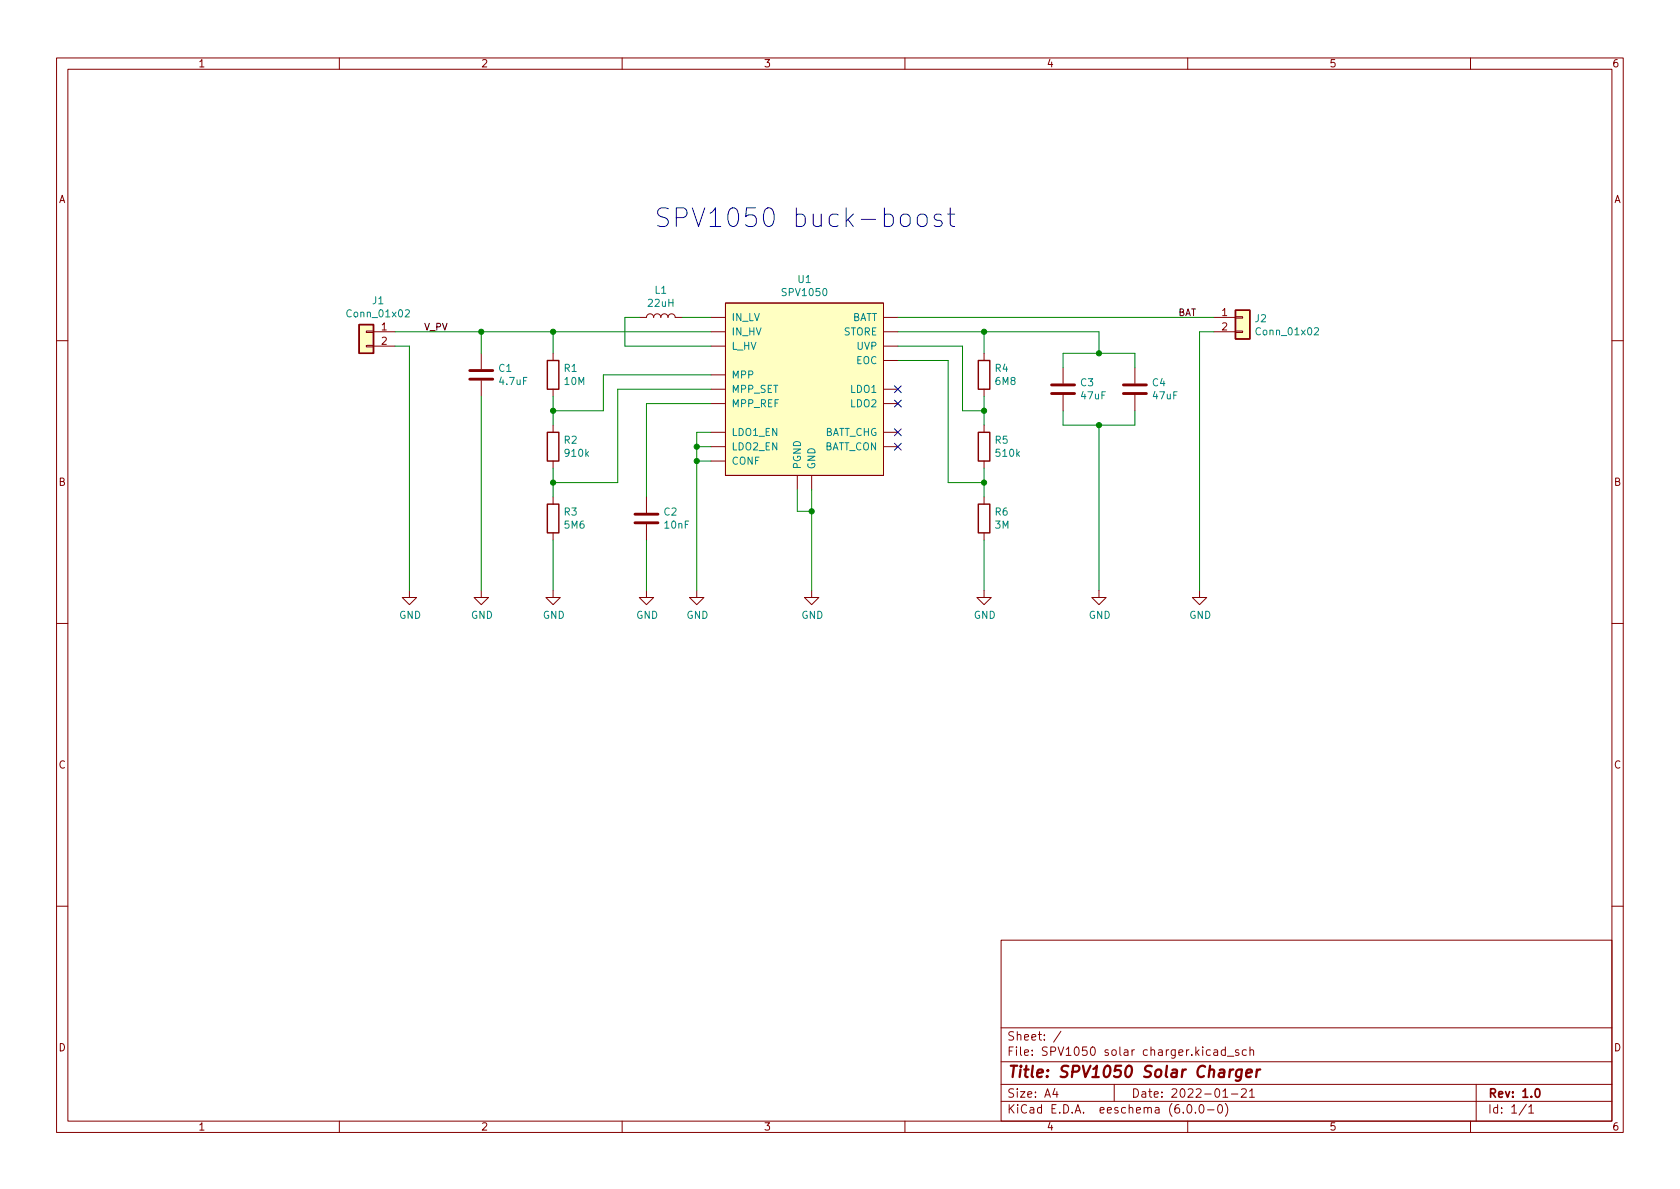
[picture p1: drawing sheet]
<svg xmlns="http://www.w3.org/2000/svg" width="297mm" height="210mm" viewBox="0 0 297 210" stroke-linecap="round" stroke-linejoin="round" font-family="sans-serif">
<g fill="none" stroke="#840000" stroke-width=".18">
<path d="M10 10.2h277v190.1h-277zM12 12.2h273v186.1h-273zM60 10.2v2M110 10.2v2M160 10.2v2M210 10.2v2M260 10.2v2M64.8 58.5h1.2v.3h-1.2zM66 58.7h3.8M113 56.1h1.3a.64 .64 0 0 1 .6-.6 .64 .64 0 0 1 .7 .6 .64 .64 0 0 1 .6-.6 .64 .64 0 0 1 .6 .6 .64 .64 0 0 1 .7-.6 .64 .64 0 0 1 .6 .6 .64 .64 0 0 1 .6-.6 .64 .64 0 0 1 .7 .6h1.2M125.7 56.1h2.6M125.7 58.7h2.6"/>
<path d="M128.3 53.6h27.9v30.5h-27.9zM156.2 56.1h2.5M156.2 58.7h2.5M214.6 56.1h3.8M214.6 58.7h3.8M218.4 58.5h1.3v.3h-1.3zM218.4 56h1.3v.3h-1.3zM10 60.2h2M64.8 61.1h1.2v.2h-1.2zM66 61.2h3.8M85.1 62.5v2.8M85.1 67.3v2.8"/>
<path d="M97.8 62.5v1.2M97.8 68.8v1.3M97.8 75.2v1.2M125.7 66.3h2.6M125.7 61.2h2.6M125.7 68.8h2.6M125.7 71.4h2.6M125.7 76.4h2.6M125.7 79h2.6M156.2 61.2h2.5M156.2 68.8h2.5M156.2 71.4h2.5"/>
<path d="M156.2 76.4h2.5M156.2 79h2.5M156.2 63.7h2.5M174 62.5v1.2M174 68.8v1.3M174 75.2v1.2M188 65v2.8M188 69.8v2.8M200.7 65v2.8M200.7 69.8v2.8M285 60.2h2M97.8 81.5v1.3"/>
<path d="M97.8 87.9v1.2M97.8 94.2v1.3M114.3 87.9v2.8M114.3 92.7v2.8M125.7 81.5h2.6M141 84.1v2.5M143.5 84.1v2.5M174 81.5v1.3M174 87.9v1.2M174 94.2v1.3M10 110.2h2M72.4 104.4v1.3h1.3l-1.3 1.2-1.3-1.2h1.3"/>
<path d="M85.1 104.4v1.3h1.3l-1.3 1.2-1.3-1.2h1.3M97.8 104.4v1.3h1.3l-1.3 1.2-1.3-1.2h1.3M114.3 104.4v1.3h1.3l-1.3 1.2-1.3-1.2h1.3M123.2 104.4v1.3h1.3l-1.3 1.2-1.3-1.2h1.3M143.5 104.4v1.3h1.3l-1.3 1.2-1.3-1.2h1.3M174 104.4v1.3h1.3l-1.3 1.2-1.3-1.2h1.3M194.3 104.4v1.3h1.3l-1.3 1.2-1.3-1.2h1.3M212.1 104.4v1.3h1.3l-1.3 1.2-1.3-1.2h1.3M285 110.2h2M10 160.2h2M177 166.3h108v32h-108zM285 160.2h2"/>
<path d="M60 198.3v2M110 198.3v2M160 198.3v2M177 194.8h108M177 191.8h108M177 187.8h108M177 181.8h108M186.5 192.5l-.4 1h1M186.9 193v1M187.6 182.4l-1.3 1.9M197 191.8v3M210 198.3v2"/>
<path d="M210.1 195.4l.1-.1a.81 .81 0 0 1 .6 .7 .81 .81 0 0 1-.3 .8h-.1a.81 .81 0 0 1-.6-.6 .81 .81 0 0 1 .3-.8zM211.4 196.7v.1M212.1 195.5l.3-.2a.81 .81 0 0 1 .5 .7 .81 .81 0 0 1-.3 .8h-.1a.81 .81 0 0 1-.4-1.3zM213.5 196.3h1.1M214.6 185.7h.6l.1 .9M215.3 186l-.5 .1a.29 .29 0 0 0-.2 .2 .29 .29 0 0 0 .2 .3h.5M215.5 195.4l.1-.1a.81 .81 0 0 1 .6 .7 .81 .81 0 0 1-.3 .8h-.1a.81 .81 0 0 1-.6-.6 .81 .81 0 0 1 .3-.8zM216.2 193l.4-.5v1.5M216.2 194h.9M216.6 195.1a1.72 1.72 0 0 1 0 2.3M216.6 185.7l-.4-.1-.3 .3v.4l.2 .3h.5M216.6 185.1v1.5"/>
<path d="M217 186.8h1.1M217.7 193.5h1.2M219 185.7l-.4-.1-.2 .2 .1 .3 .5 .1v.4h-.6M219.5 192.7l.6-.2 .2 .2 .1 .3-1 1h1M220.4 185.7l-.5-.1-.3 .3v.4l.2 .3h.6M220.9 193l.5-.5v1.5M220.9 194h.9M221 185.8l.2-.2 .4 .1v.9M221 185.1v1.5M260 198.3v2M261 191.8v6.5M269.9 195.3l-1.3 1.9"/>
<path d="M270.3 195.8l.4-.5v1.5M270.3 196.8h.9"/>
</g>
<path d="M271.6 192.6l.2-.1a.82 .82 0 0 1 .6 .7 .82 .82 0 0 1-.3 .8h-.2a.81 .81 0 0 1-.6-.6 .81 .81 0 0 1 .3-.8z" fill="none" stroke="#840000" stroke-width=".3"/>
<path d="M218.1 189.1l-.4 .1-.3 .3M219.6 189.2a.66 .66 0 0 0-1 .3l-.1 .6 .2 .3 .1 .1 .6-.1M219.6 189.1l-.2 1.6a.6 .6 0 0 1-.9 .3M220.4 189.8l.9-.2v-.4l-.6-.1-.3 .3v1l.2 .1 .5-.1M222.3 189.1l-.2 1.4M222.8 189.1l-.4 .1-.2 .3" fill="none" stroke="#840000" stroke-width=".4"/>
<path d="M83.1 67.1h4M83.1 65.5h4M185.9 69.6h4.1M185.9 68.1h4.1M198.6 69.6h4.1M198.6 68.1h4.1M112.3 92.5h4M112.3 90.9h4" fill="none" stroke="#840000" stroke-width=".51"/>
<g fill="#ffffc2" stroke="#ffffc2" stroke-width=".18">
<path d="M128.3 53.6h27.9v30.5h-27.9z"/>
<path d="M218.4 54.9h2.6v5h-2.6z"/>
<path d="M63.5 57.4h2.5v5.1h-2.5z"/>
</g>
<path d="M63.5 57.4h2.5v5.1h-2.5zM218.4 54.9h2.6v5h-2.6zM96.8 76.4h2v5.1h-2zM96.8 63.7h2v5.1h-2zM173 63.7h2v5.1h-2zM173 76.4h2v5.1h-2zM96.8 89.1h2v5.1h-2zM173 89.1h2v5.1h-2z" fill="none" stroke="#840000" stroke-width=".25"/>
<path d="M71.7 54.9l.4-.1 .3 .3-.8 .9h.8M232.4 58.1l.5-.2 .2 .4-.8 .9h.8" fill="none" stroke="#008484" stroke-width=".18"/>
<path d="M159.5 38a.9 .9 0 0 1 1.4 .5v.9a.9 .9 0 0 1-.8 .7 .9 .9 0 0 1-.9-.7v-.9zM162.5 38a.9 .9 0 0 1 1.4 .5v.9a.9 .9 0 0 1-.8 .7 .9 .9 0 0 1-.9-.7v-.9zM166.4 38l-.3-.1h-.5l-.3 .1-.1 .3 .1 .5 1.1 .3 .2 .3-.2 .5-.3 .2h-.6l-.3-.2M167.5 37.9h1.3M168 36.8v2.8l.2 .3 .6 .2" fill="none" stroke="#0000c2" stroke-width=".18"/>
<g fill="none" stroke="#008400" stroke-width=".18">
<path d="M69.8 58.7h55.9M85.1 58.7v3.8M97.8 58.7v3.8M113 56.1h-2.5v5.1h15.2M120.6 56.1h5.1M158.7 58.7h35.6v3.8M158.7 56.1h55.9M174 58.7v3.8M214.6 58.7h-2.5v45.7M69.8 61.2h2.6v43.2M85.1 70.1v34.3M97.8 70.1v5.1"/>
<path d="M123.2 79h2.5M125.7 68.8h-16.5v16.5h-11.4M125.7 66.3h-19v6.3h-8.9M125.7 71.4h-11.4v16.5M125.7 76.4h-2.5v28M158.7 61.2h11.5v11.4h3.8M158.7 63.7h8.9v21.6h6.4M174 70.1v5.1M188 72.6v2.6h12.7v-2.6M188 65v-2.5h12.7v2.5M194.3 75.2v29.2M97.8 82.8v5.1"/>
<path d="M97.8 95.5v8.9M114.3 95.5v8.9M123.2 81.5h2.5M141 86.6v3.8h2.5M143.5 86.6v17.8M174 82.8v5.1M174 95.5v8.9"/>
</g>
<path d="M158.1 68.2l1.3 1.2M158.1 75.8l1.3 1.3M158.1 78.4l1.3 1.2M158.1 70.8l1.3 1.2M159.4 68.2l-1.3 1.2M159.4 75.8l-1.3 1.3M159.4 78.4l-1.3 1.2M159.4 70.8l-1.3 1.2" fill="none" stroke="#000084" stroke-width=".18"/>
<g fill="#008400" stroke="#008400" stroke-width=".18">
<circle cx="174" cy="72.6" r=".46"/>
<circle cx="143.5" cy="90.4" r=".46"/>
<circle cx="174" cy="85.3" r=".46"/>
<circle cx="97.8" cy="58.7" r=".46"/>
<circle cx="85.1" cy="58.7" r=".46"/>
<circle cx="97.8" cy="85.3" r=".46"/>
<circle cx="194.3" cy="75.2" r=".46"/>
<circle cx="194.3" cy="62.5" r=".46"/>
<circle cx="174" cy="58.7" r=".46"/>
<circle cx="123.2" cy="81.5" r=".46"/>
<circle cx="123.2" cy="79" r=".46"/>
<circle cx="97.8" cy="72.6" r=".46"/>
</g>
<text font-size="4.6" fill="#0000c2" x="115.6" y="40.2">SPV1050 buck-boost</text>
<text font-size="2.8" fill="#840000" x="178" y="190.6">Title: SPV1050 Solar Charger</text>
<g font-size="2.1" fill="#840000">
<text x="178" y="184">Sheet: /</text>
<text x="178" y="186.7">File: SPV1050 solar charger.kicad_sch</text>
<text x="178" y="196.9">KiCad E.D.A. eeschema (6.0.0-0)</text>
<text x="178" y="194.1">Size: A4</text>
<text x="200" y="194.1">Date: 2022-01-21</text>
<text x="263" y="194.1">Rev: 1.0</text>
<text x="263" y="196.9">Id: 1/1</text>
</g>
<g font-size="1.8" fill="#840000">
<text x="35" y="11.9">1</text>
<text x="85" y="11.9">2</text>
<text x="135" y="11.9">3</text>
<text x="185" y="11.9">4</text>
<text x="235" y="11.9">5</text>
<text x="285" y="11.9">6</text>
<text x="10.3" y="35.9">A</text>
<text x="285.3" y="35.9">A</text>
<text x="67.5" y="58.4">1</text>
<text x="216" y="55.9">1</text>
<text x="216" y="58.4">2</text>
<text x="67.5" y="61">2</text>
<text x="10.3" y="85.9">B</text>
<text x="285.3" y="85.9">B</text>
<text x="10.3" y="135.9">C</text>
<text x="285.3" y="135.9">C</text>
<text x="10.3" y="185.9">D</text>
<text x="285.3" y="185.9">D</text>
<text x="35" y="199.9">1</text>
<text x="85" y="199.9">2</text>
<text x="135" y="199.9">3</text>
<text x="185" y="199.9">4</text>
<text x="235" y="199.9">5</text>
<text x="285" y="199.9">6</text>
</g>
<g font-size="1.8" fill="#008484">
<text x="65.9" y="53.8">J1</text>
<text x="115.8" y="51.9">L1</text>
<text x="138.5" y="52.3">SPV1050</text>
<text x="141.1" y="50">U1</text>
<text x="61.6" y="56.1">Conn_01x02</text>
<text x="114.7" y="54.2">22uH</text>
<text x="129.3" y="56.8">IN_LV</text>
<text x="129.3" y="59.3">IN_HV</text>
<text x="149.1" y="59.3">STORE</text>
<text x="150.5" y="56.8">BATT</text>
<text x="221.9" y="57">J2</text>
<text x="222.4" y="59.3">Conn_01x02</text>
<text x="88.2" y="65.8">C1</text>
<text x="99.8" y="65.8">R1</text>
<text x="129.3" y="61.8">L_HV</text>
<text x="151.4" y="64.4">EOC</text>
<text x="151.6" y="61.8">UVP</text>
<text x="176" y="65.8">R4</text>
<text x="88.4" y="68.1">4.7uF</text>
<text x="99.9" y="68.1">10M</text>
<text x="129.3" y="66.9">MPP</text>
<text x="129.3" y="69.5">MPP_SET</text>
<text x="150.5" y="69.5">LDO1</text>
<text x="176.1" y="68.1">6M8</text>
<text x="191.1" y="68.3">C3</text>
<text x="191.2" y="70.6">47uF</text>
<text x="203.8" y="68.3">C4</text>
<text x="203.9" y="70.6">47uF</text>
<text x="129.3" y="72">MPP_REF</text>
<text x="129.3" y="77.1">LDO1_EN</text>
<text x="145.6" y="77.1">BATT_CHG</text>
<text x="150.5" y="72">LDO2</text>
<text x="99.8" y="78.5">R2</text>
<text x="100" y="80.8">910k</text>
<text x="129.3" y="82.2">CONF</text>
<text x="129.3" y="79.6">LDO2_EN</text>
<text x="141.6" y="83.1" transform="rotate(-90 141.6 83.1)">PGND</text>
<text x="144.1" y="83.1" transform="rotate(-90 144.1 83.1)">GND</text>
<text x="145.6" y="79.6">BATT_CON</text>
<text x="176" y="78.5">R5</text>
<text x="176.2" y="80.8">510k</text>
<text x="99.8" y="91.2">R3</text>
<text x="99.9" y="93.5">5M6</text>
<text x="117.4" y="91.2">C2</text>
<text x="117.6" y="93.5">10nF</text>
<text x="175.9" y="93.5">3M</text>
<text x="176" y="91.2">R6</text>
<text x="70.6" y="109.4">GND</text>
<text x="83.3" y="109.4">GND</text>
<text x="96" y="109.4">GND</text>
<text x="112.5" y="109.4">GND</text>
<text x="121.4" y="109.4">GND</text>
<text x="141.7" y="109.4">GND</text>
<text x="172.2" y="109.4">GND</text>
<text x="192.5" y="109.4">GND</text>
<text x="210.3" y="109.4">GND</text>
</g>
<g font-size="1.7">
<text x="74.9" y="58.4">V_PV</text>
<text x="208.3" y="55.9">BAT</text>
</g>
</svg>
